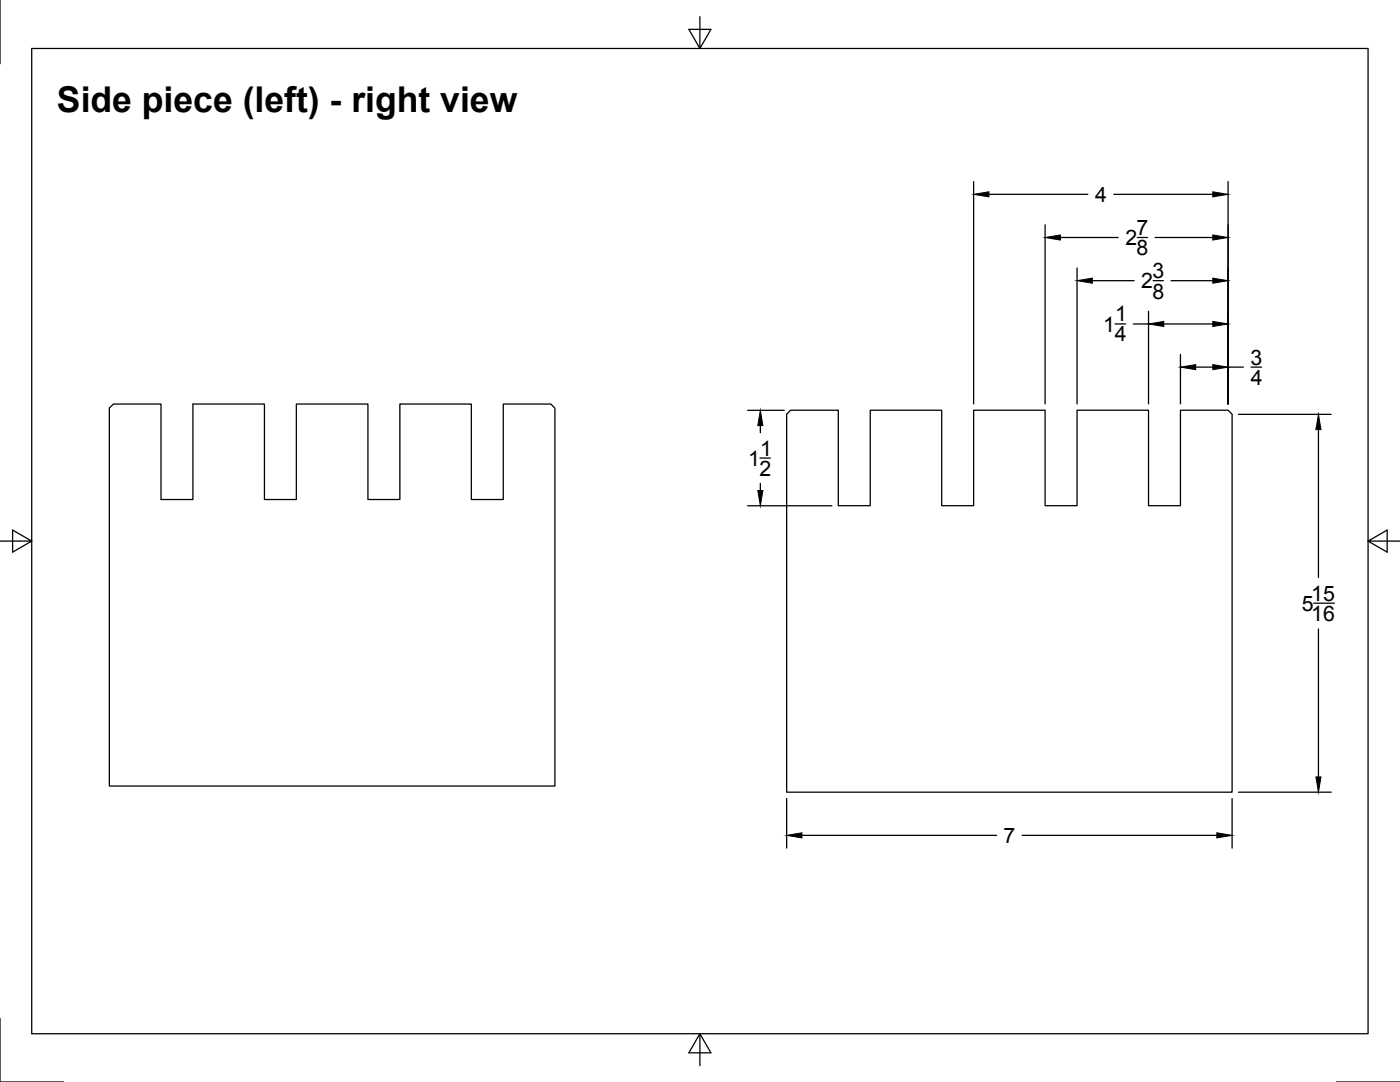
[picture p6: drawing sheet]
<svg xmlns="http://www.w3.org/2000/svg" width="279mm" height="216mm" viewBox="0 0 279 216" stroke-linecap="round" stroke-linejoin="round" font-family="sans-serif">
<!-- layer: Visible -->
<path d="M21.8 81.4l.8-.8h9.5v19.1h6.4v-19.1h14.3v19.1h6.3v-19.1h14.3v19.1h6.4v-19.1h14.3v19.1h6.3v-19.1h9.5l.8 .8v75.4h-88.9zM157.8 81.9h9.5v19h6.4v-19h14.2v19h6.4v-19h14.3v19h6.3v-19h14.3v19h6.4v-19h9.5l.8 .8v75.4h-88.9v-75.4z" fill="none" stroke="#000" stroke-width=".25"/>
<!-- layer: Border -->
<path d="M0 0v12.7M6.3 9.7h266.7v196.6h-266.7zM139.7 3.3v6.4l2.2-3.8h-4.4l2.2 3.8M0 108h6.3l-3.8-2.2v4.4l3.8-2.2M273 108l3.8 2.2v-4.4l-3.8 2.2h6.4M0 203.2v12.7h12.7M139.7 206.3l-2.2 3.8h4.4l-2.2-3.8v6.3M266.7 215.9h12.7" fill="none" stroke="#000" stroke-width=".25"/>
<!-- layer: Dimensions -->
<g fill="none" stroke="#000" stroke-width=".25">
<path d="M194.3 36.2v44.4M197.4 38.8h19.7M222.3 38.8h19.7M245.1 36.2v44.4M208.6 44.9v35.7M211.6 47.4h11.5M214.9 53.5v27.1M218 56h8.3M227 47.4h2M230.1 56h2.1M230.5 47.4h11.5M233.7 56h8.3"/>
<path d="M222.5 64.6h2.1M226.2 64.6h3M229.2 62.1v18.5M232.3 64.6h9.7M235.6 70.7v9.9M238.6 73.3h3.4M245.1 73.3h3M249.7 73.3h2.1M149.2 81.9h7.3M151.7 91.4h2M151.7 84.9v1.4M151.7 96.5v1.4"/>
<path d="M247.2 82.7h18.5M263.1 85.7v29.5M149.2 100.9h16.8M262.2 120.4h4.1M263.1 125.5v29.5M157 159.3v9.9M245.9 159.3v9.9M247.2 158.1h18.5M160 166.7h38.9M204 166.7h38.8"/>
</g>
<g fill="#000" stroke="#000" stroke-width=".2">
<path d="M194.3 38.8l3.1-.5v1zM242 38.3l3.1 .5-3.1 .5zM208.6 47.4l3-.5v1zM214.9 56l3.1-.5v1zM242 55.5l3.1 .5-3.1 .5zM242 46.9l3.1 .5-3.1 .5zM229.2 64.6l3.1-.5v1.1zM235.6 73.3l3-.6v1.1zM242 72.7l3.1 .6-3.1 .5zM242 64.1l3.1 .5-3.1 .6zM151.7 81.9l.6 3h-1.1zM151.2 97.9h1.1l-.6 3z"/>
<path d="M263.1 82.7l.5 3h-1zM262.6 155h1l-.5 3.1zM157 166.7l3-.5v1zM242.8 166.2l3.1 .5-3.1 .5z"/>
</g>
<text font-size="7.1" x="11.4" y="22.4">Side piece (left) - right view</text>
<g font-size="4.3">
<text x="218.6" y="40.3">4</text>
<text x="226.8" y="46.9">7</text>
<text x="224.6" y="48.9">2</text>
<text x="226.8" y="51">8</text>
<text x="227.8" y="57.5">2</text>
<text x="230" y="55.5">3</text>
<text x="230" y="59.6">8</text>
<text x="222.6" y="64.1">1</text>
<text x="220.2" y="66.2">1</text>
<text x="222.5" y="68.1">4</text>
<text x="249.5" y="72.7">3</text>
<text x="249.6" y="76.8">4</text>
<text x="149.3" y="92.9">1</text>
<text x="151.6" y="94.9">2</text>
<text x="151.7" y="90.9">1</text>
<text x="261.7" y="119.8">15</text>
<text x="259.8" y="121.9">5</text>
<text x="261.7" y="123.9">16</text>
<text x="200.3" y="168.2">7</text>
</g>
</svg>
